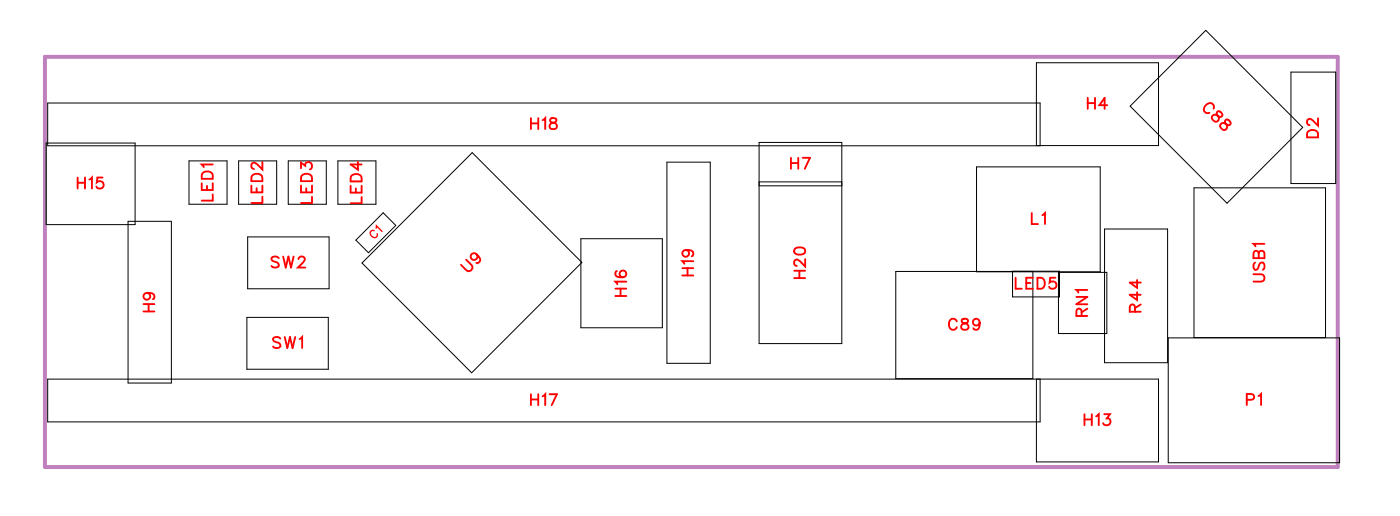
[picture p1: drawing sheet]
<svg xmlns="http://www.w3.org/2000/svg" width="90mm" height="33mm" viewBox="0 0 90 33" stroke-linecap="round" stroke-linejoin="round" font-family="sans-serif">
<path d="M2.9 3.7h83.4v26.4h-83.4z" fill="none" stroke="#bf80bf" stroke-width=".25"/>
<g fill="none" stroke="#000" stroke-width=".06">
<path d="M3 9.2h5.7v5.3h-5.7zM8.3 14.3h2.8v10.4h-2.8zM12.2 10.4h2.4v2.8h-2.4zM15.4 10.4h2.4v2.8h-2.4zM16 15.3h5.2v3.3h-5.2zM18.6 10.4h2.4v2.8h-2.4zM21.8 10.4h2.4v2.8h-2.4zM23.3 16.9l7.1-7.1 7.1 7.1-7.1 7.1zM24.7 13.7l.8 .8-1.7 1.8-.9-.8zM37.5 15.4h5.2v5.7h-5.2zM43 10.4h2.8v13h-2.8zM48.9 9.2h5.4v12.9h-5.4z"/>
<path d="M48.9 12h5.4M48.9 11.7h5.4M65.3 17.5h3v1.6h-3zM66.6 17.5v6.9h-8.8v-6.9h13.1v-6.8h-7.9v6.8M66.8 9.4v-5.4h7.9v5.4h-71.6v-2.8h64v2.8M68.3 17.5h3.1v4h-3.1zM71.2 14.7h4.1v8.7h-4.1zM72.9 6.8l4.9-4.8 6.2 6.2-4.9 4.9zM83.2 4.6h2.9v7.2h-2.9zM15.9 20.4h5.3v3.4h-5.3zM66.8 24.4v5.3h7.9v-5.3h-71.6v2.8h64v-2.8M75.3 21.8h11.1v8h-11.1z"/>
<path d="M77 21.7v-9.6h8.5v9.6"/>
</g>
<path d="M24.1 14.9a.19 .19 0 0 0-.2 0 .19 .19 0 0 0 0 .3h.1a.19 .19 0 0 0 .3 .1 .19 .19 0 0 0 0-.3M24.3 14.7v-.2l.3 .4" fill="none" stroke="#f00" stroke-width=".08"/>
<g fill="none" stroke="#f00" stroke-width=".12">
<path d="M5 11.4v.7M5 11.8h.5M5.5 11.4v.7M5.8 11.6l.1-.2v.7M6.6 11.4h-.3l-.1 .3a.25 .25 0 0 1 .4 0 .25 .25 0 0 1 0 .4 .25 .25 0 0 1-.4-.1M9.2 19.6h.8M9.5 18.9a.22 .22 0 0 1 .2 .3 .22 .22 0 0 1-.4 .1 .22 .22 0 0 1 .1-.4h.1a.34 .34 0 0 1 .5 .2l-.1 .2M9.6 19.6v.5M13 11.8v.4h.7v-.4M13 11.2a.39 .39 0 0 1 .7 .1v.2h-.7zM13.3 12v.2M13.7 10.6h-.7l.1 .2"/>
<path d="M13.7 12.5v.4h-.7M16.2 11.9v.5h.7v-.5M16.2 11.3a.39 .39 0 0 1 .7 .1v.3h-.7zM16.5 12.1v.3M16.9 10.4v.5l-.3-.3-.3-.1-.1 .1v.1l.2 .2M16.9 12.7v.4h-.7M18 16.6l-.2-.1-.3 .1 .1 .2 .4 .2v.1l-.2 .1-.3-.1M18.3 16.5l.1 .7 .2-.7 .2 .7 .1-.7M19.2 16.7l.2-.2h.1l.2 .2-.1 .2-.4 .3h.5M19.4 10.8v-.3l.3 .2a.24 .24 0 0 1 .4-.2 .24 .24 0 0 1-.1 .4M19.4 11.9v.5h.7v-.5M19.4 11.3a.39 .39 0 0 1 .7 .1v.3h-.7z"/>
<path d="M19.7 12.1v.3M20.1 12.7v.4h-.7M22.6 12v.4h.7v-.4M22.7 11.3l.2-.1 .3 .1 .1 .4h-.7zM22.9 12.1v.3M23.1 10.4v.5l-.5-.3h.7M23.3 12.7v.4h-.7M30.1 16.7l.4 .5-.1 .2h-.3l-.4-.3M30.7 16.4a.22 .22 0 0 1 0 .3 .22 .22 0 0 1-.3-.2 .22 .22 0 0 1 .2-.2l.1 .1a.34 .34 0 0 1 .2 .5h-.2M34.2 7.6v.7M34.2 7.9h.5M34.7 7.6v.7"/>
<path d="M35 7.7l.2-.1v.7M35.5 7.6v.2l.3 .1 .1 .2a.24 .24 0 0 1-.2 .2 .24 .24 0 0 1-.3-.2l.5-.3-.1-.2zM39.7 19.1h.7M39.7 18.6h.7M39.8 17.5h-.1a.35 .35 0 0 0 .3 .4 .35 .35 0 0 0 .4-.2 .22 .22 0 0 0-.2-.3 .22 .22 0 0 0-.3 .2 .22 .22 0 0 0 .3 .3M40 18.6v.5M40.4 18.1h-.7l.1 .2M44 17.7h.7M44 17.3h.7M44.2 16.1a.22 .22 0 0 1 .2 .3 .22 .22 0 0 1-.3 .1 .22 .22 0 0 1 0-.4h.1a.34 .34 0 0 1 .5 .3l-.1 .1M44.3 17.3v.4M44.7 16.8h-.7l.1 .2"/>
<path d="M51 10.2v.7M51 10.5h.5M51.2 17.9h.7M51.2 17.4h.7M51.2 16l.3-.1a.3 .3 0 0 1 .4 .3 .38 .38 0 0 1-.4 .2 .38 .38 0 0 1-.3-.3zM51.5 10.2v.7M51.5 17.4v.5M51.8 10.2h.4l-.3 .7M51.9 16.7v.5l-.3-.4-.3-.1-.1 .1v.2l.2 .1M65.5 17.9v.7h.4M66.2 18.2h.2M66.5 13.7v.7h.4"/>
<path d="M66.6 17.9h-.4v.7h.4M66.9 17.9h.2a.38 .38 0 0 1 .3 .3 .38 .38 0 0 1-.3 .4h-.2zM67.2 13.9l.2-.2v.7M68.1 17.9h-.4v.3a.25 .25 0 0 1 .4 0 .25 .25 0 0 1-.1 .4 .25 .25 0 0 1-.3-.1M69.4 19.1h.7l-.7 .5h.7M70.1 18.7h-.7l.1 .1M70.1 19.9l-.4 .2M70.1 6.3v.7M70.1 6.6h.5M70.6 6.3v.7M71.4 6.8h-.5l.3-.5v.7M73.3 18.8v.5l-.4-.3h.7"/>
<path d="M73.3 18v.5l-.4-.3h.7M73.6 19.6l-.4 .2M78.2 7.4h.2l.3 .1h.1v-.2l-.2-.1h-.1l.1 .5a.24 .24 0 0 1-.4 .1 .24 .24 0 0 1 0-.4zM78.2 7a.26 .26 0 0 0 0-.3 .26 .26 0 0 0-.4 0l-.1 .1a.26 .26 0 0 0 0 .4 .26 .26 0 0 0 .3 .1M78.7 8l.2-.1 .4 .1 .1-.1-.2-.2h-.1l-.1 .1 .1 .3v.2a.25 .25 0 0 1-.3 0 .25 .25 0 0 1-.1-.3zM80.8 17.7h.5l.2 .2-.1 .2h-.6M80.9 16.9l-.1 .2 .1 .3 .2-.1 .2-.4h.1l.1 .2-.1 .3M81.2 16.3l-.1-.1h-.2l-.1 .4h.7v-.3l-.1-.1h-.2v.4M81.5 15.7h-.7l.2 .2M84.4 8.4h.2h.3l.1 .4h-.7zM85 7.6v.5l-.3-.3-.3-.1-.1 .1v.1l.2 .2M9.2 20.1h.8"/>
<path d="M18.1 21.8l-.2-.1-.3 .1 .1 .2 .4 .2v.1l-.2 .1-.3-.1M18.4 21.7l.1 .7 .2-.7 .2 .7 .1-.7M19.3 21.8l.2-.1v.7M34.2 25.4v.7M34.2 25.7h.5M34.7 25.4v.7M35 25.5l.2-.1v.7M35.4 25.4h.5l-.3 .7M61.7 20.7a.26 .26 0 0 0-.3-.2 .26 .26 0 0 0-.2 .3v.2a.26 .26 0 0 0 .2 .2 .26 .26 0 0 0 .3-.1M62 20.6v.2l.3 .1 .2 .1a.24 .24 0 0 1-.3 .2 .24 .24 0 0 1-.2-.2l.4-.3v-.1zM63.2 20.8a.22 .22 0 0 1-.3 .2 .22 .22 0 0 1-.1-.4 .22 .22 0 0 1 .3 0l.1 .2a.34 .34 0 0 1-.3 .4l-.1-.1M69.7 20.3v-.4h-.2l-.1 .1v.3h.7"/>
<path d="M69.9 26.7v.7M69.9 27h.5M70.4 26.7v.7M70.7 26.8l.2-.1v.7M71.2 26.7h.4l-.2 .2a.24 .24 0 0 1 .1 .4 .24 .24 0 0 1-.4-.1M73.2 20.1v-.4l-.2-.1-.1 .2v.3h.7M80.4 25.7h.4v-.3h-.4v.7M81.1 25.5l.2-.1v.7"/>
</g>
<g font-size="1.2" fill="#fff">
<text x="34.2" y="8.6">H18</text>
<text x="50.9" y="11.2">H7</text>
<text x="70.1" y="7.3">H4</text>
<text x="77.3" y="7.2" transform="rotate(45 77.3 7.2)">C88</text>
<text x="85.3" y="8.9" transform="rotate(-90 85.3 8.9)">D2</text>
<text x="4.9" y="12.4">H15</text>
<text x="14" y="13" transform="rotate(-90 14 13)">LED1</text>
<text x="17.2" y="13.1" transform="rotate(-90 17.2 13.1)">LED2</text>
<text x="17.4" y="17.5">SW2</text>
<text x="20.4" y="13.1" transform="rotate(-90 20.4 13.1)">LED3</text>
<text x="23.6" y="13.2" transform="rotate(-90 23.6 13.2)">LED4</text>
<text x="30.4" y="17.8" transform="rotate(-45 30.4 17.8)">U9</text>
<text x="45" y="17.8" transform="rotate(-90 45 17.8)">H19</text>
<text x="52.2" y="18" transform="rotate(-90 52.2 18)">H20</text>
<text x="66.5" y="14.7">L1</text>
<text x="10.3" y="20.1" transform="rotate(-90 10.3 20.1)">H9</text>
<text x="17.5" y="22.7">SW1</text>
<text x="40.7" y="19.1" transform="rotate(-90 40.7 19.1)">H16</text>
<text x="61.1" y="21.5">C89</text>
<text x="65.4" y="18.9">LED5</text>
<text x="70.4" y="20.4" transform="rotate(-90 70.4 20.4)">RN1</text>
<text x="73.9" y="20.1" transform="rotate(-90 73.9 20.1)">R44</text>
<text x="81.8" y="18.2" transform="rotate(-90 81.8 18.2)">USB1</text>
<text x="34.2" y="26.4">H17</text>
<text x="69.9" y="27.7">H13</text>
<text x="80.3" y="26.4">P1</text>
</g>
<text font-size=".9" fill="#fff" x="24.3" y="15.6" transform="rotate(-45 24.3 15.6)">C1</text>
</svg>
